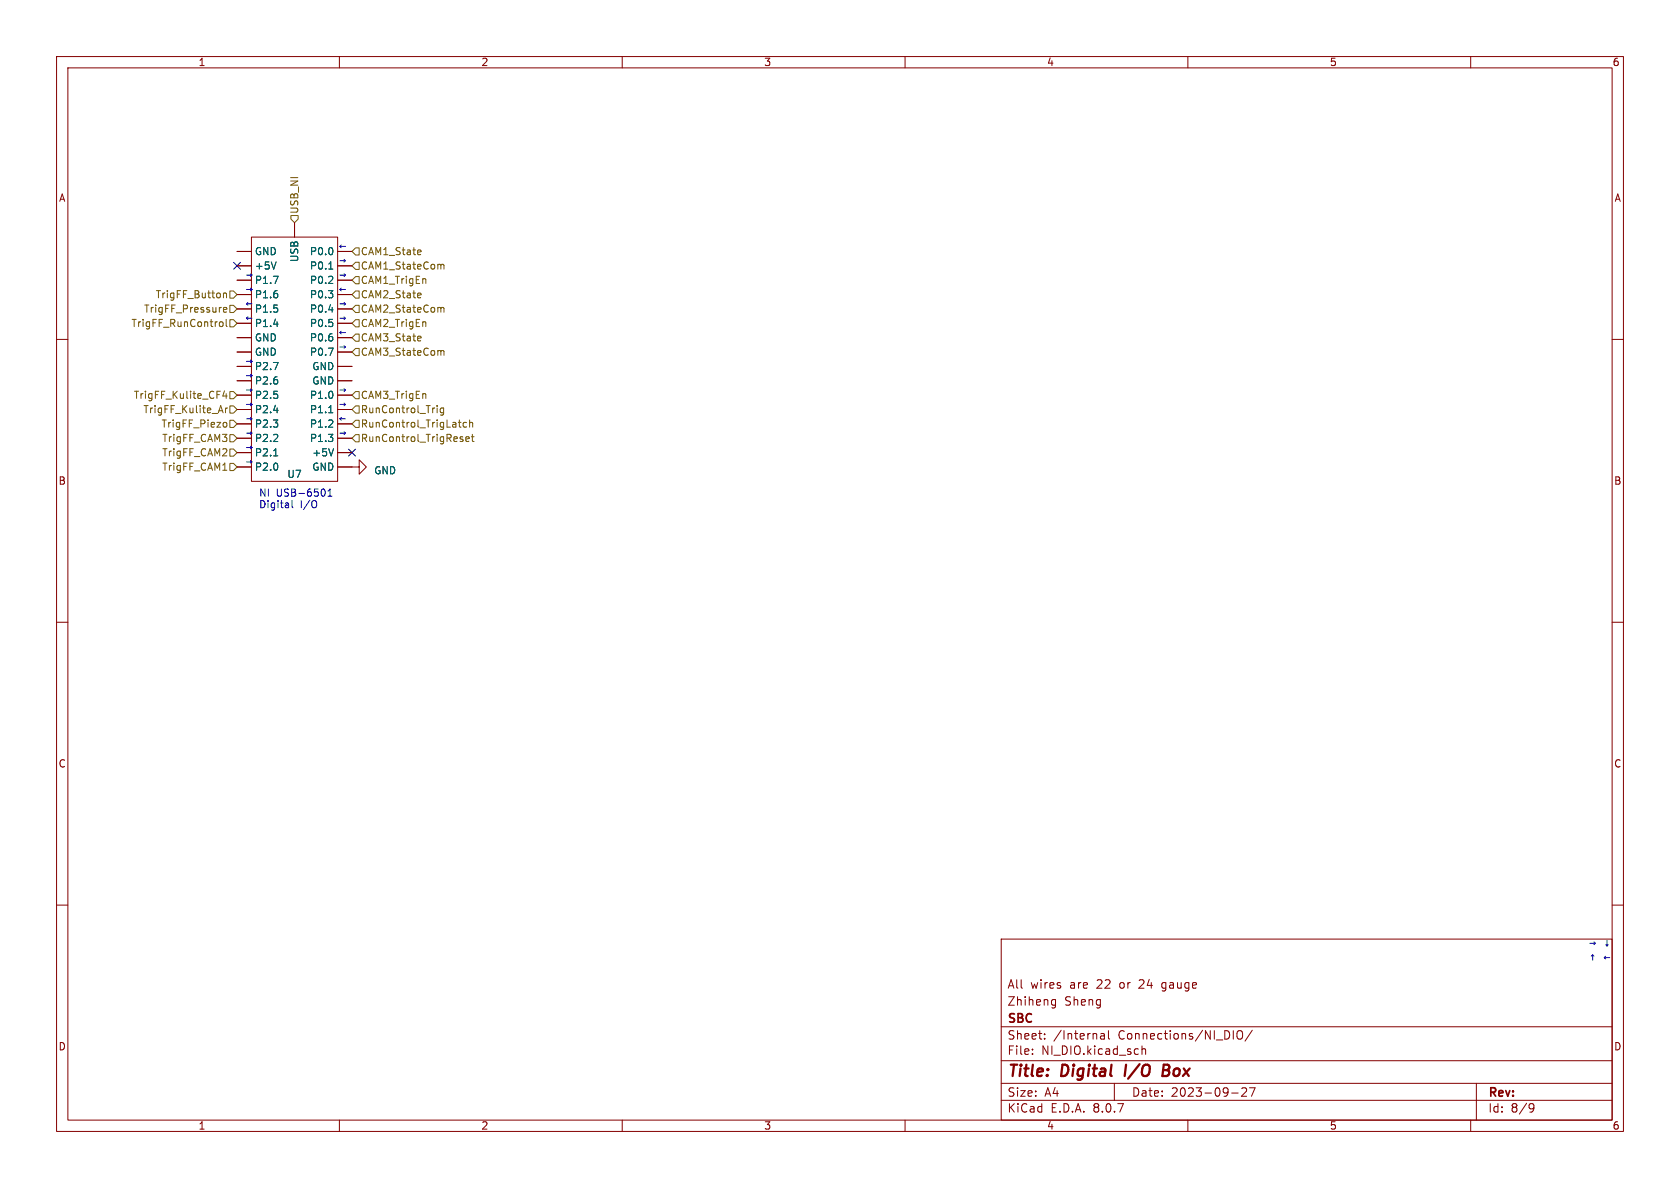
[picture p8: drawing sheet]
<svg xmlns="http://www.w3.org/2000/svg" width="297mm" height="210mm" viewBox="0 0 297 210" stroke-linecap="round" stroke-linejoin="round" font-family="sans-serif">
<g fill="none" stroke="#840000" stroke-width=".18">
<path d="M10 10h277v190h-277zM12 12h273v186h-273zM60 10v2M110 10v2M160 10v2M210 10v2M260 10v2M52.1 39.4v2.5M41.9 47h2.5M41.9 59.7h2.5M41.9 44.5h2.5M41.9 57.2h2.5"/>
<path d="M41.9 54.6h2.5M41.9 52.1h2.5M41.9 49.5h2.5M44.4 41.9h15.3v43.2h-15.3zM10 60h2M41.9 62.2h2.5M41.9 67.3h2.5M41.9 64.8h2.5M41.9 77.5h2.5M41.9 74.9h2.5M41.9 72.4h2.5M41.9 69.9h2.5"/>
<path d="M59.7 67.3h2.5M59.7 64.8h2.5M285 60h2M41.9 80h2.5M41.9 82.6h2.5M59.7 82.6h3.8v-1.3l1.3 1.3-1.3 1.2v-1.2M59.7 80h2.5M10 110h2M285 110h2M10 160h2M177 166h108v32h-108zM186 177.6h.6"/>
<path d="M186 176.8h.6M186.6 176.7v1.2l-.1 .2-.4 .1M285 160h2M60 198v2M110 198v2M160 198v2M177 194.5h108M177 191.5h108M177 187.5h108M177 181.5h108M182.5 186.3v.1M182.5 185.5v.1"/>
<path d="M184.7 183.6v.1M184.7 182.8v.1M194.6 182.8h.6v.9M195.2 183.1h-.5a.29 .29 0 0 0-.2 .3 .29 .29 0 0 0 .2 .3l.5-.1M196 182.2v1.3l.2 .2M197 191.5v3M201.9 184.9v1.5M201.9 185.5l.2-.1 .4 .1v.9M210 198v2M217.7 193.2h1.2M218.9 182.3a.5 .5 0 0 1 .5-.1 .5 .5 0 0 1 .3 .5v.5a.5 .5 0 0 1-.5 .5 .5 .5 0 0 1-.5-.5v-.5zM219.5 192.4l.6-.1 .2 .1 .1 .3-.9 1.1h.9"/>
<path d="M220.9 192.3h1l-.7 1.5M221.4 182.1l-1.3 2M260 198v2M261 191.5v6.5M270.6 195.1l.5 .1a.99 .99 0 0 1-.4 1.4h-.2M271.2 195.7l-.3 .3h-.3"/>
</g>
<path d="M199.1 188.2l-.3 2M205.6 189.2h.7M206.3 189.2l.3 .1M206.4 188.2h-.7l-.2 2 1-.1M206.5 189.1l-.2 .1" fill="none" stroke="#840000" stroke-width=".4"/>
<path d="M48.3 48.8h.9l-.6 1.3M48.4 57.3h.8M48.8 46.3l-.4 1.3M58.1 47.6h.7M58.1 54.8h.8M48.3 64.1h.9l-.6 1.2M48.4 72.5h.8M58.1 61.5h.8l-.5 1.3M58.1 73h.7M59 79.3l-.5 1.3M48.4 80.6h.7" fill="none" stroke="#006464" stroke-width=".18"/>
<g fill="none" stroke="#725600" stroke-width=".18">
<path d="M51.4 38.1h1.3v.6l-.6 .7-.7-.7zM38.9 56.9h.3l.2 .2v.4l-.2 .2h-.3l-.1-.2zM39.5 54.8l.6-.2-.1-.2-.3-.1-.2 .2 .1 .6h.4M39.5 51.8v.8M39.5 51.9l.2-.1 .3 .1v.7M40 56.5v1l.2 .2M40.6 51.4h.7l.6 .7-.6 .6h-.7zM40.6 54h.7l.6 .6-.6 .6h-.7zM40.6 56.5h.7l.6 .7-.6 .6h-.7zM62.2 47l.7-.6h.6v1.2h-.6zM62.2 49.5l.7-.6h.6v1.3h-.6zM62.2 44.5l.7-.7h.6v1.3h-.6z"/>
<path d="M62.2 59.7l.7-.6h.6v1.2h-.6zM62.2 57.2l.7-.7h.6v1.3h-.6zM62.9 54h.6v1.2h-.6l-.7-.6zM62.9 51.4h.6v1.3h-.6l-.7-.6zM74.3 51.8l.1 .3-.6 .1M74.3 44.2l.1 .3-.6 .1M74.3 59.4l.1 .3-.6 .1M74.4 52.6h-.1M74.4 45h-.1M77.9 54.5l.2-.2 .3 .1 .1 .8M77.9 46.9l.2-.2 .3 .1 .1 .8M38.7 72.6h.6"/>
<path d="M39 71.7l.4 1.3M39.6 74.7h.3l.2 .2-.1 .5h-.4M39.7 69.1l-.3 .9h.8M39.9 72.1v.9M40 69.6v.8M40.2 72.1l-.3 .3M40.6 74.3h.7l.6 .6-.6 .7h-.7zM40.6 69.2h.7l.6 .7-.6 .6h-.7zM40.6 79.4h.7l.6 .6-.6 .6h-.7zM40.6 76.8h.7l.6 .7-.6 .6h-.7zM40.6 71.8h.7l.6 .6-.6 .6h-.7zM62.2 62.2l.7-.6h.6v1.3h-.6z"/>
<path d="M62.9 76.8h.6v1.3h-.6l-.7-.6zM62.9 71.8h.6v1.2h-.6l-.7-.6zM62.9 69.2h.6v1.3h-.6l-.7-.6zM62.9 74.3h.6v1.3h-.6l-.7-.7zM74.4 60.2l-.1 .1M77.3 71.7v.1M77.3 72.1v.9M77.9 62.1l.2-.1h.3l.1 .8M78.4 72.1v1.1l-.2 .2-.3-.1M78.4 72.2l-.3-.1-.3 .3 .1 .5h.5M81 74.7h.5M81.4 75.5h.1"/>
<path d="M81.8 77.7v.3M82.4 77.6l.6-.1-.1-.2-.4-.1-.1 .2v.6h.5M82.5 74.7h-.4l-.2 .2 .1 .5h.5M83 74.8l.2-.1h.3l.1 .8M83 74.2v1.3M83.3 77.2h.5M83.5 76.8v1.1l.3 .1M39.4 83.1h.7M40.6 81.9h.7l.6 .7-.6 .6h-.7z"/>
</g>
<path d="M51.6 88.5v1.1l.2 .2M55.9 88.7v.9M57.2 86.4a.79 .79 0 0 1 0 1.3M58 87.7h.7M58 86.8l.3-.4v1.3" fill="none" stroke="#0000c2" stroke-width=".18"/>
<path d="M41.3 46.4l1.2 1.2M42.5 46.4l-1.2 1.2M61.6 79.4l1.2 1.2M62.8 79.4l-1.2 1.2" fill="none" stroke="#000084" stroke-width=".18"/>
<g font-size="2.8" fill="#840000">
<text x="178" y="190.9">Title:</text>
<text x="187.7" y="190.9">Digital</text>
<text x="199.7" y="190.9">I/O</text>
<text x="207.2" y="190.9">Box</text>
</g>
<g font-size="2.1" fill="#840000">
<text x="178" y="178">Zhiheng</text>
<text x="178" y="175">All</text>
<text x="182.2" y="175">wires</text>
<text x="188.2" y="178">Sheng</text>
<text x="189.2" y="175">are</text>
<text x="194" y="175">22</text>
<text x="198.2" y="175">or</text>
<text x="201.8" y="175">24</text>
<text x="205.9" y="175">gauge</text>
<text x="178" y="184">Sheet:</text>
<text x="178" y="181.2">SBC</text>
<text x="186.2" y="184">/Internal</text>
<text x="197.7" y="184">Connections/NI_DIO/</text>
<text x="178" y="186.7">File:</text>
<text x="184.1" y="186.7">NI_DIO.kicad_sch</text>
<text x="178" y="196.9">KiCad</text>
<text x="178" y="194.1">Size:</text>
<text x="184.7" y="194.1">A4</text>
<text x="185.7" y="196.9">E.D.A.</text>
<text x="193.3" y="196.9">8.0.7</text>
<text x="200" y="194.1">Date:</text>
<text x="207" y="194.1">2023-09-27</text>
<text x="263" y="194.3">Rev:</text>
<text x="263" y="196.9">Id:</text>
<text x="267.1" y="196.9">8/9</text>
</g>
<g font-size="1.8" fill="#840000">
<text x="35" y="11.9">1</text>
<text x="85" y="11.9">2</text>
<text x="135" y="11.9">3</text>
<text x="185" y="11.9">4</text>
<text x="235" y="11.9">5</text>
<text x="285" y="11.9">6</text>
<text x="10.3" y="35.9">A</text>
<text x="285.3" y="35.9">A</text>
<text x="59.7" y="44.2">þÿ!•</text>
<text x="59.7" y="46.7">þÿ!’</text>
<text x="59.7" y="51.8">þÿ!•</text>
<text x="59.7" y="49.3">þÿ!’</text>
<text x="59.7" y="54.4">þÿ!’</text>
<text x="59.7" y="56.9">þÿ!’</text>
<text x="59.7" y="59.4">þÿ!•</text>
<text x="59.7" y="62">þÿ!’</text>
<text x="59.7" y="69.6">þÿ!’</text>
<text x="59.7" y="74.7">þÿ!•</text>
<text x="59.7" y="77.2">þÿ!’</text>
<text x="59.7" y="72.1">þÿ!’</text>
<text x="10.3" y="85.9">B</text>
<text x="285.3" y="85.9">B</text>
<text x="10.3" y="135.9">C</text>
<text x="285.3" y="135.9">C</text>
<text x="10.3" y="185.9">D</text>
<text x="285.3" y="185.9">D</text>
<text x="35" y="199.9">1</text>
<text x="85" y="199.9">2</text>
<text x="135" y="199.9">3</text>
<text x="185" y="199.9">4</text>
<text x="235" y="199.9">5</text>
<text x="285" y="199.9">6</text>
</g>
<g font-size="1.8" fill="#725600">
<text x="52.9" y="37.9" transform="rotate(-90 52.9 37.9)">USB_NI</text>
<text x="63.7" y="47.9">CAM1_StateCom</text>
<text x="63.7" y="45.3">CAM1_State</text>
<text x="27.4" y="52.9">TrigFF_Button</text>
<text x="63.7" y="52.9">CAM2_State</text>
<text x="63.7" y="50.4">CAM1_TrigEn</text>
<text x="23.1" y="58">TrigFF_RunControl</text>
<text x="25.4" y="55.5">TrigFF_Pressure</text>
<text x="63.7" y="55.5">CAM2_StateCom</text>
<text x="63.7" y="58">CAM2_TrigEn</text>
<text x="63.7" y="60.6">CAM3_State</text>
<text x="63.7" y="63.1">CAM3_StateCom</text>
<text x="23.6" y="70.7">TrigFF_Kulite_CF4</text>
<text x="63.7" y="70.7">CAM3_TrigEn</text>
<text x="25.2" y="73.3">TrigFF_Kulite_Ar</text>
<text x="28.5" y="75.8">TrigFF_Piezo</text>
<text x="63.7" y="73.3">RunControl_Trig</text>
<text x="63.7" y="75.8">RunControl_TrigLatch</text>
<text x="28.6" y="80.9">TrigFF_CAM2</text>
<text x="28.6" y="83.4">TrigFF_CAM1</text>
<text x="28.6" y="78.3">TrigFF_CAM3</text>
<text x="63.7" y="78.3">RunControl_TrigReset</text>
</g>
<g font-size="1.8" fill="#006464">
<text x="45" y="47.9">+5V</text>
<text x="45" y="45.3">GND</text>
<text x="52.9" y="46.4" transform="rotate(-90 52.9 46.4)">USB</text>
<text x="54.7" y="45.3">P0.0</text>
<text x="54.7" y="47.9">P0.1</text>
<text x="43.2" y="51.8">þÿ!’</text>
<text x="43.2" y="49.3">þÿ!’</text>
<text x="45" y="52.9">P1.6</text>
<text x="45" y="50.4">P1.7</text>
<text x="54.7" y="50.4">P0.2</text>
<text x="54.7" y="52.9">P0.3</text>
<text x="45" y="58">P1.4</text>
<text x="45" y="55.5">P1.5</text>
<text x="54.7" y="55.5">P0.4</text>
<text x="54.7" y="58">P0.5</text>
<text x="43.2" y="64.5">þÿ!’</text>
<text x="45" y="63.1">GND</text>
<text x="45" y="60.6">GND</text>
<text x="45" y="65.6">P2.7</text>
<text x="54.7" y="60.6">P0.6</text>
<text x="54.7" y="63.1">P0.7</text>
<text x="55.1" y="65.6">GND</text>
<text x="43.2" y="67.1">þÿ!’</text>
<text x="43.2" y="69.6">þÿ!’</text>
<text x="45" y="70.7">P2.5</text>
<text x="45" y="68.2">P2.6</text>
<text x="54.7" y="70.7">P1.0</text>
<text x="55.1" y="68.2">GND</text>
<text x="43.2" y="72.1">þÿ!’</text>
<text x="43.2" y="77.2">þÿ!’</text>
<text x="43.2" y="74.7">þÿ!’</text>
<text x="45" y="75.8">P2.3</text>
<text x="45" y="73.3">P2.4</text>
<text x="54.7" y="73.3">P1.1</text>
<text x="54.7" y="75.8">P1.2</text>
<text x="43.2" y="82.3">þÿ!’</text>
<text x="45" y="83.4">P2.0</text>
<text x="45" y="80.9">P2.1</text>
<text x="45" y="78.3">P2.2</text>
<text x="54.7" y="78.3">P1.3</text>
<text x="55.1" y="80.9">+5V</text>
<text x="55.1" y="83.4">GND</text>
<text x="50.7" y="84.7">U7</text>
<text x="66" y="84">GND</text>
</g>
<g font-size="1.8" fill="#0000c2">
<text x="43.2" y="56.9">þÿ!•</text>
<text x="43.2" y="54.4">þÿ!•</text>
<text x="43.2" y="79.8">þÿ!’</text>
<text x="45.7" y="87.9">NI</text>
<text x="45.7" y="89.9">Digital</text>
<text x="48.8" y="87.9">USB-6501</text>
<text x="53.1" y="89.9">I/O</text>
<text x="280.7" y="167.4">þÿ!’þÿ!“</text>
<text x="280.7" y="169.9">þÿ!‘þÿ!•</text>
</g>
</svg>
